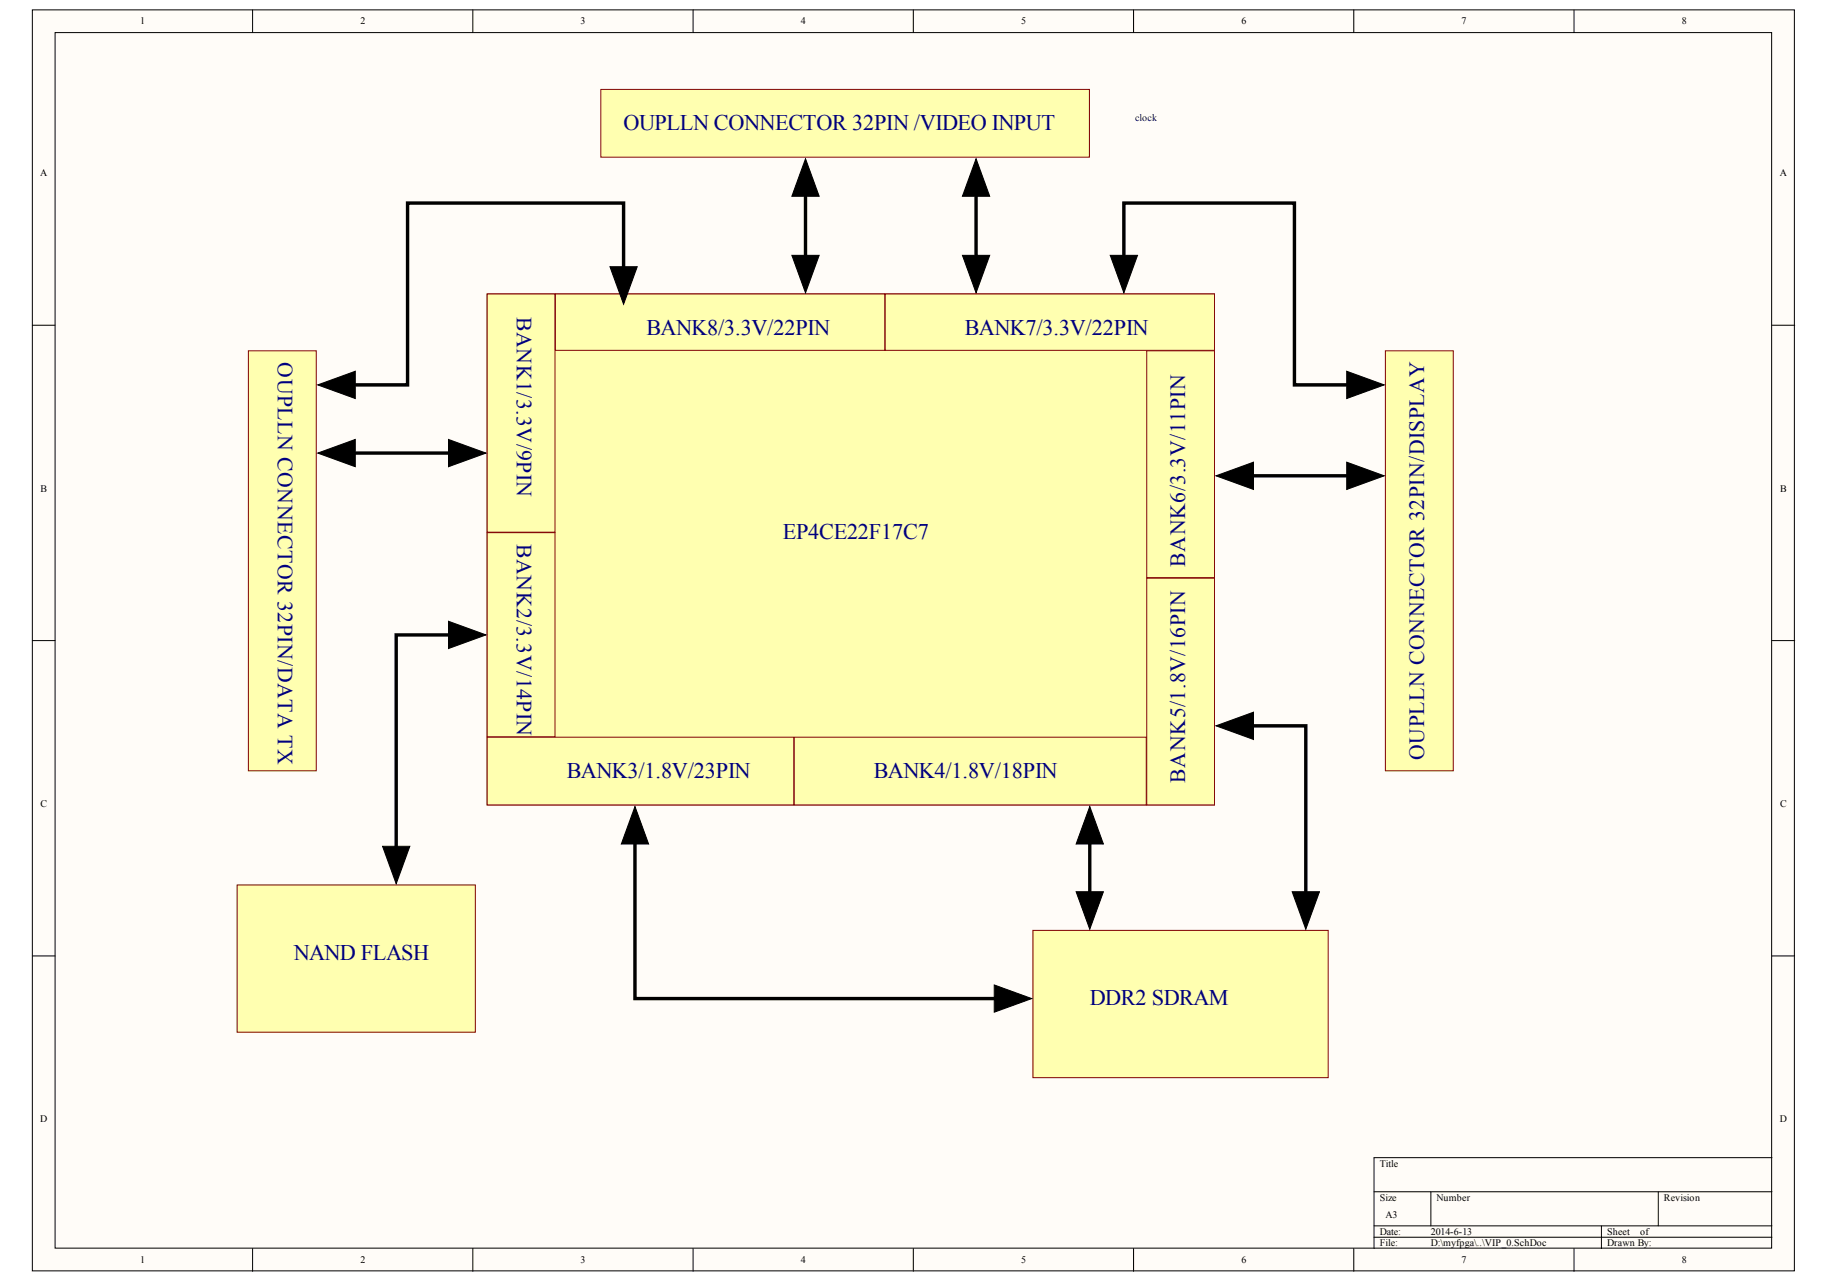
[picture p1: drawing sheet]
<svg xmlns="http://www.w3.org/2000/svg" width="291mm" height="204mm" viewBox="0 0 291 204" stroke-linecap="round" stroke-linejoin="round" font-family="sans-serif">
<g fill="#fffcf8" stroke="#000" stroke-width=".16">
<path d="M5.1 1.6h280v200.4h-280z"/>
<path d="M8.8 5.2h272.7v193.2h-272.7z"/>
</g>
<g fill="none" stroke="#000" stroke-width=".16">
<path d="M40.1 1.6v3.6M75.1 1.6v3.6M110.1 1.6v3.6M145.1 1.6v3.6M180.1 1.6v3.6M215.1 1.6v3.6M250.1 1.6v3.6M5.1 51.7h3.7M281.5 51.7h3.6M5.1 101.8h3.7M281.5 101.8h3.6M5.1 151.9h3.7"/>
<path d="M281.5 151.9h3.6M40.1 198.4v3.7M75.1 198.4v3.7M110.1 198.4v3.7M145.1 198.4v3.7M180.1 198.4v3.7M215.1 198.4v3.7M218.3 189.4h63.2M218.3 194.8h63.2M218.3 196.6h63.2M227.3 189.4v5.4M250.1 198.4v3.7"/>
<path d="M254.4 194.8v3.6M263.4 189.4v5.4M281.5 184h-63.2v14.4"/>
</g>
<g fill="#ffffb0" stroke="#800000" stroke-width=".16">
<path d="M77.4 46.7h115.5v81.2h-115.5z"/>
<path d="M95.5 14.2h77.6v10.8h-77.6z"/>
<path d="M220.1 55.8h10.8v66.7h-10.8z"/>
<path d="M39.5 55.8h10.7v66.7h-10.7z"/>
<path d="M37.7 140.6h37.8v23.4h-37.8z"/>
<path d="M164.1 147.9h46.9v23.4h-46.9z"/>
<path d="M77.4 46.7h10.8v37.9h-10.8z"/>
<path d="M77.4 117.2h48.7v10.7h-48.7z"/>
<path d="M182.2 91.9h10.7v36h-10.7z"/>
<path d="M140.6 46.7h52.3v9h-52.3z"/>
<path d="M88.2 46.7h52.4v9h-52.4z"/>
<path d="M77.4 84.7h10.8v32.4h-10.8z"/>
<path d="M126.2 117.2h55.9v10.7h-55.9z"/>
<path d="M182.2 55.8h10.7v36h-10.7z"/>
</g>
<path d="M128 26.9v18M155.1 26.9v18M99.1 46.7v-14.4h-34.4v28.9h-12.6M178.5 44.9v-12.6h27.1v28.9h12.7M52.1 72h23.5M194.8 75.6h23.5M75.6 100.9h-12.7v37.9M194.8 115.4h12.6v30.7M100.9 129.8v28.9h61.4M173.1 129.8v16.3" fill="none" stroke="#000" stroke-width=".54"/>
<g fill="#000" stroke="#000" stroke-width=".16">
<path d="M128 25.2l2.1 6h-4.3zM155.1 25.2l2.1 6h-4.3zM96.9 42.4h4.3l-2.1 5.9zM125.8 40.6h4.3l-2.1 5.9zM152.9 40.6h4.3l-2.1 5.9zM176.4 40.6h4.3l-2.2 5.9zM50.5 72l5.9-2.2v4.4zM50.5 61.2l5.9-2.2v4.3zM71.3 69.8l5.9 2.2-5.9 2.2zM193.2 75.6l5.9-2.1v4.3zM213.9 73.5l6 2.1-6 2.2zM213.9 59l6 2.2-6 2.1z"/>
<path d="M71.3 98.7l5.9 2.2-5.9 2.2zM193.2 115.4l5.9-2.2v4.3zM100.9 128.2l2.1 5.9h-4.3zM173.1 128.2l2.2 5.9h-4.3zM60.8 134.5h4.3l-2.2 6zM158 156.5l5.9 2.2-5.9 2.2zM171 141.7h4.3l-2.2 6zM205.3 141.7h4.3l-2.2 6z"/>
</g>
<g font-size="3.5" fill="#000080">
<text x="99.1" y="20.7">OUPLLN CONNECTOR 32PIN /VIDEO INPUT</text>
<text x="102.7" y="53.2">BANK8/3.3V/22PIN</text>
<text x="153.3" y="53.2">BANK7/3.3V/22PIN</text>
<text x="124.4" y="85.7">EP4CE22F17C7</text>
<text x="90" y="123.6">BANK3/1.8V/23PIN</text>
<text x="138.8" y="123.6">BANK4/1.8V/18PIN</text>
<text x="46.7" y="152.5">NAND FLASH</text>
<text x="173.1" y="159.7">DDR2 SDRAM</text>
</g>
<g font-size="3.4" fill="#000080">
<text x="82.1" y="50.3" transform="rotate(90 82.1 50.3)">BANK1/3.3V/9PIN</text>
<text x="44.2" y="57.6" transform="rotate(90 44.2 57.6)">OUPLLN CONNECTOR 32PIN/DATA TX</text>
<text x="82.1" y="86.5" transform="rotate(90 82.1 86.5)">BANK2/3.3V/14PIN</text>
<text x="188.3" y="90.1" transform="rotate(-90 188.3 90.1)">BANK6/3.3V/11PIN</text>
<text x="188.3" y="124.4" transform="rotate(-90 188.3 124.4)">BANK5/1.8V/16PIN</text>
<text x="226.2" y="120.8" transform="rotate(-90 226.2 120.8)">OUPLLN CONNECTOR 32PIN/DISPLAY</text>
</g>
<g font-size="1.6">
<text x="22.3" y="3.9">1</text>
<text x="57.3" y="3.9">2</text>
<text x="92.2" y="3.9">3</text>
<text x="127.2" y="3.9">4</text>
<text x="162.2" y="3.9">5</text>
<text x="197.2" y="3.9">6</text>
<text x="232.2" y="3.9">7</text>
<text x="267.2" y="3.9">8</text>
<text x="6.4" y="28">A</text>
<text x="282.8" y="28">A</text>
<text x="6.5" y="78.2">B</text>
<text x="282.8" y="78.2">B</text>
<text x="6.4" y="128.3">C</text>
<text x="282.8" y="128.3">C</text>
<text x="6.4" y="178.4">D</text>
<text x="282.8" y="178.4">D</text>
<text x="219.2" y="185.4">Title</text>
<text x="219.2" y="190.8">Size</text>
<text x="228.2" y="190.8">Number</text>
<text x="264.3" y="190.8">Revision</text>
<text x="219.2" y="196.2">Date:</text>
<text x="220.1" y="193.5">A3</text>
<text x="227.3" y="196.2">2014-6-13</text>
<text x="255.3" y="196.2">Sheet</text>
<text x="260.6" y="196.2">of</text>
<text x="22.3" y="200.8">1</text>
<text x="57.3" y="200.8">2</text>
<text x="92.2" y="200.8">3</text>
<text x="127.2" y="200.8">4</text>
<text x="162.2" y="200.8">5</text>
<text x="197.2" y="200.8">6</text>
<text x="219.2" y="198">File:</text>
<text x="227.3" y="198">D:\myfpga\..\VIP_0.SchDoc</text>
<text x="232.2" y="200.8">7</text>
<text x="255.3" y="198">Drawn By:</text>
<text x="267.2" y="200.8">8</text>
</g>
<text font-size="1.6" fill="#000080" x="180.4" y="19.2">clock</text>
</svg>
